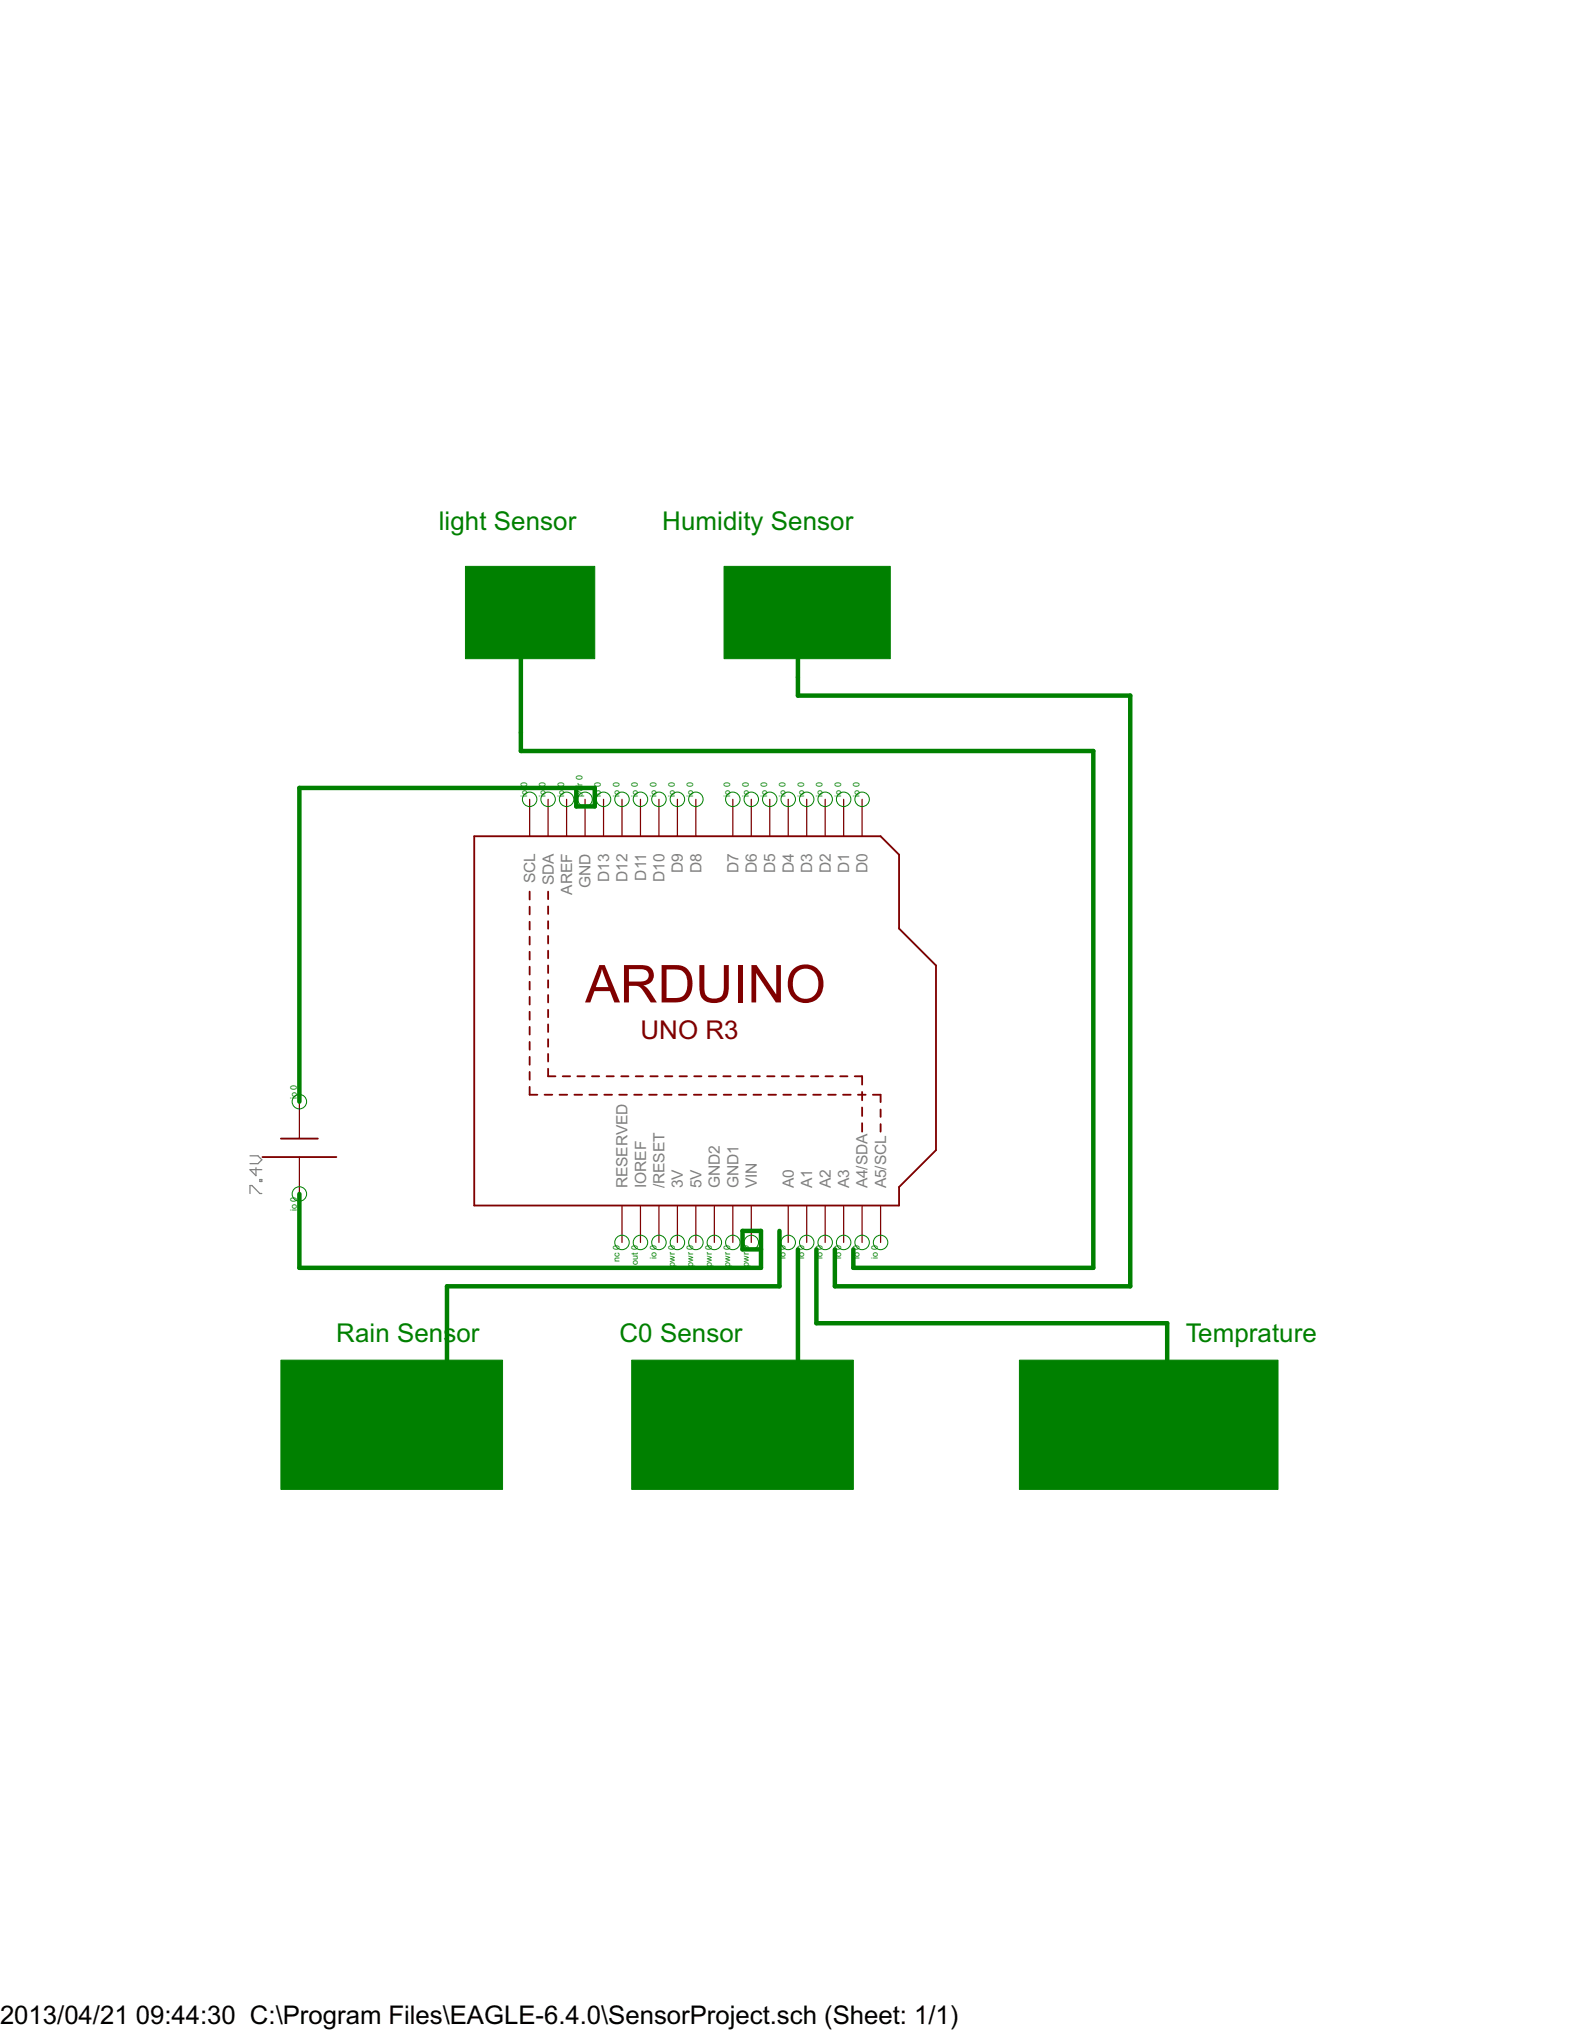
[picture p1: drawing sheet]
<svg xmlns="http://www.w3.org/2000/svg" width="216mm" height="279mm" viewBox="0 0 216 279" stroke-linecap="round" stroke-linejoin="round" font-family="sans-serif">
<path d="M34.4 159h1.1l.5 .6-.5 .5h-1.1M34.4 164.2v-1.1h.2l1.1 1.1h.3M35.2 160.6v1.1l-.8-.8h1.6M35.7 162.3h.3v.2h-.3z" fill="none" stroke="#808080" stroke-width=".17"/>
<g fill="none" stroke="#800000" stroke-width=".25">
<path d="M65.2 115h55.9l2.5 2.6v10.1l5.1 5.1v25.4l-5.1 5.1v2.5h-58.4zM72.8 122.7v1M72.8 124.7v1.1M72.8 126.8v1.1M72.8 128.9v1M72.8 130.9v1.1M72.8 133v1.1M72.8 135.1v1M72.8 137.1v1.1M72.8 139.2v1.1M75.4 122.7v1M75.4 124.7v1"/>
<path d="M75.4 126.7v1.1M75.4 128.8v1M75.4 130.8v1M75.4 132.8v1.1M75.4 134.9v1M75.4 136.9v1M75.4 138.9v1M36.1 159.2h10.1M38.6 156.6h5.1M72.8 141.3v1M72.8 143.3v1.1M72.8 145.4v1.1"/>
<path d="M72.8 147.5v1M72.8 149.5v1.1h1.1M74.9 150.6h1M75.4 140.9v1.1M75.4 143v1M75.4 145v1M75.4 147v1.1h1M76.9 150.6h1.1M77.4 148.1h1M79 150.6h1.1M79.4 148.1h1M81 150.6h1.1"/>
<path d="M81.4 148.1h1M83.1 150.6h1.1M83.4 148.1h1M85.2 150.6h1M85.4 148.1h1M87.2 150.6h1.1M87.4 148.1h1M89.3 150.6h1M89.4 148.1h1M91.3 150.6h1.1M91.4 148.1h1.1M93.4 150.6h1"/>
<path d="M93.5 148.1h1M95.4 150.6h1.1M95.5 148.1h1M97.5 150.6h1M97.5 148.1h1M99.5 148.1h1M99.5 150.6h1.1M101.5 148.1h1M101.6 150.6h1M103.5 148.1h1M103.6 150.6h1.1M105.5 148.1h1"/>
<path d="M105.7 150.6h1M107.5 148.1h1M107.7 150.6h1.1M109.5 148.1h1M109.8 150.6h1M111.5 148.1h1M111.8 150.6h1.1M113.5 148.1h1M113.9 150.6h1M115.5 148.1h1M115.9 150.6h1.1M117.5 148.1h1.1v1.1"/>
<path d="M118 150.6h1M118.6 150.2v1.2M118.6 152.4v1.1M118.6 154.5v1.2M120 150.6h1.1v1M121.1 152.6v1M121.1 154.6v1.1"/>
</g>
<g fill="none" stroke="#800000" stroke-width=".17">
<path d="M72.8 110v5M75.4 110v5M77.9 110v5M80.5 110v5M83 110v5M85.5 110v5M88.1 110v5M90.6 110v5M93.2 110v5M95.7 110v5M100.8 110v5M103.3 110v5"/>
<path d="M105.9 110v5M108.4 110v5M110.9 110v5M113.5 110v5M116 110v5M118.6 110v5M41.2 151.6v5M41.2 159.2v5.1M85.5 165.8v5.1M88.1 165.8v5.1M90.6 165.8v5.1M93.2 165.8v5.1"/>
<path d="M95.7 165.8v5.1M98.2 165.8v5.1M100.8 165.8v5.1M103.3 165.8v5.1M108.4 165.8v5.1M110.9 165.8v5.1M113.5 165.8v5.1M116 165.8v5.1M118.6 165.8v5.1M121.1 165.8v5.1"/>
</g>
<g fill="none" stroke="#008000" stroke-width=".14">
<circle cx="72.8" cy="110" r=".99"/>
<circle cx="75.4" cy="110" r=".99"/>
<circle cx="77.9" cy="110" r=".99"/>
<circle cx="80.5" cy="110" r=".99"/>
<circle cx="83" cy="110" r=".99"/>
<circle cx="85.5" cy="110" r=".99"/>
<circle cx="88.1" cy="110" r=".99"/>
<circle cx="90.6" cy="110" r=".99"/>
<circle cx="93.2" cy="110" r=".99"/>
<circle cx="95.7" cy="110" r=".99"/>
<circle cx="100.8" cy="110" r=".99"/>
<circle cx="103.3" cy="110" r=".99"/>
<circle cx="105.9" cy="110" r=".99"/>
<circle cx="108.4" cy="110" r=".99"/>
<circle cx="110.9" cy="110" r=".99"/>
<circle cx="113.5" cy="110" r=".99"/>
<circle cx="116" cy="110" r=".99"/>
<circle cx="118.6" cy="110" r=".99"/>
<circle cx="41.2" cy="151.6" r=".99"/>
<circle cx="41.2" cy="164.3" r=".99"/>
<circle cx="85.5" cy="170.9" r=".99"/>
<circle cx="88.1" cy="170.9" r=".99"/>
<circle cx="90.6" cy="170.9" r=".99"/>
<circle cx="93.2" cy="170.9" r=".99"/>
<circle cx="95.7" cy="170.9" r=".99"/>
<circle cx="98.2" cy="170.9" r=".99"/>
<circle cx="100.8" cy="170.9" r=".99"/>
<circle cx="103.3" cy="170.9" r=".99"/>
<circle cx="108.4" cy="170.9" r=".99"/>
<circle cx="110.9" cy="170.9" r=".99"/>
<circle cx="113.5" cy="170.9" r=".99"/>
<circle cx="116" cy="170.9" r=".99"/>
<circle cx="118.6" cy="170.9" r=".99"/>
<circle cx="121.1" cy="170.9" r=".99"/>
</g>
<g fill="#008000" stroke="#008000" stroke-width=".14">
<path d="M64 77.9h17.8v12.7h-17.8z"/>
<path d="M99.6 77.9h22.8v12.7h-22.8z"/>
<path d="M38.6 187.1h30.5v17.8h-30.5z"/>
<path d="M86.9 187.1h30.4v17.8h-30.4z"/>
<path d="M140.2 187.1h35.5v17.8h-35.5z"/>
</g>
<path d="M71.6 85.5v17.8h78.7v71.1h-33v-2.5M109.7 88.1v7.6h45.7v81.3h-40.6v-5.1M79.2 108.4v2.5h2.6v-2.5h-40.6v43.2M41.2 164.3v10.1h63.4v-5.1h-2.5v2.6h2.5M107.2 169.3v7.7h-45.7v10.1M109.7 171.9v15.2M112.3 171.9v10.1h48.2v5.1" fill="none" stroke="#008000" stroke-width=".61"/>
<text font-size="8" fill="#800000" x="80.5" y="137.9">ARDUINO</text>
<g font-size="4" fill="#008000">
<text x="60.3" y="72.8">light Sensor</text>
<text x="91.1" y="72.8">Humidity Sensor</text>
<text x="46.2" y="184.6">Rain Sensor</text>
<text x="85.2" y="184.6">C0 Sensor</text>
<text x="163.1" y="184.6">Temprature</text>
</g>
<text font-size="4" fill="#800000" x="88.1" y="143">UNO R3</text>
<g font-size="4">
<text x="0" y="278.4">2013/04/21</text>
<text x="18.7" y="278.4">09:44:30 C:\Program Files\EAGLE-6.4.0\SensorProject.sch (Sheet: 1/1)</text>
</g>
<g font-size="2.4" fill="#808080">
<text x="73.6" y="121.5" transform="rotate(-90 73.6 121.5)">SCL</text>
<text x="76.1" y="121.8" transform="rotate(-90 76.1 121.8)">SDA</text>
<text x="78.7" y="123.1" transform="rotate(-90 78.7 123.1)">AREF</text>
<text x="81.2" y="122.1" transform="rotate(-90 81.2 122.1)">GND</text>
<text x="83.8" y="121.3" transform="rotate(-90 83.8 121.3)">D13</text>
<text x="86.3" y="121.3" transform="rotate(-90 86.3 121.3)">D12</text>
<text x="88.8" y="121.1" transform="rotate(-90 88.8 121.1)">D11</text>
<text x="91.4" y="121.3" transform="rotate(-90 91.4 121.3)">D10</text>
<text x="93.9" y="120.1" transform="rotate(-90 93.9 120.1)">D9</text>
<text x="96.5" y="120.1" transform="rotate(-90 96.5 120.1)">D8</text>
<text x="101.5" y="120.1" transform="rotate(-90 101.5 120.1)">D7</text>
<text x="104.1" y="120.1" transform="rotate(-90 104.1 120.1)">D6</text>
<text x="106.6" y="120.1" transform="rotate(-90 106.6 120.1)">D5</text>
<text x="109.2" y="120.1" transform="rotate(-90 109.2 120.1)">D4</text>
<text x="111.7" y="120.1" transform="rotate(-90 111.7 120.1)">D3</text>
<text x="114.2" y="120.1" transform="rotate(-90 114.2 120.1)">D2</text>
<text x="116.8" y="120.1" transform="rotate(-90 116.8 120.1)">D1</text>
<text x="119.3" y="120.1" transform="rotate(-90 119.3 120.1)">D0</text>
<text x="86.3" y="163.5" transform="rotate(-90 86.3 163.5)">RESERVED</text>
<text x="88.8" y="163.5" transform="rotate(-90 88.8 163.5)">IOREF</text>
<text x="91.4" y="163.5" transform="rotate(-90 91.4 163.5)">/RESET</text>
<text x="93.9" y="163.5" transform="rotate(-90 93.9 163.5)">3V</text>
<text x="96.5" y="163.5" transform="rotate(-90 96.5 163.5)">5V</text>
<text x="99" y="163.5" transform="rotate(-90 99 163.5)">GND2</text>
<text x="101.5" y="163.5" transform="rotate(-90 101.5 163.5)">GND1</text>
<text x="104.1" y="163.5" transform="rotate(-90 104.1 163.5)">VIN</text>
<text x="109.2" y="163.5" transform="rotate(-90 109.2 163.5)">A0</text>
<text x="111.7" y="163.5" transform="rotate(-90 111.7 163.5)">A1</text>
<text x="114.2" y="163.5" transform="rotate(-90 114.2 163.5)">A2</text>
<text x="116.8" y="163.5" transform="rotate(-90 116.8 163.5)">A3</text>
<text x="119.3" y="163.5" transform="rotate(-90 119.3 163.5)">A4/SDA</text>
<text x="121.9" y="163.5" transform="rotate(-90 121.9 163.5)">A5/SCL</text>
</g>
<g font-size="1.4" fill="#008000">
<text x="72.5" y="109.6" transform="rotate(-90 72.5 109.6)">io</text>
<text x="72.5" y="108.3" transform="rotate(-90 72.5 108.3)">0</text>
<text x="75" y="109.6" transform="rotate(-90 75 109.6)">io</text>
<text x="75" y="108.3" transform="rotate(-90 75 108.3)">0</text>
<text x="77.6" y="109.6" transform="rotate(-90 77.6 109.6)">io</text>
<text x="77.6" y="108.3" transform="rotate(-90 77.6 108.3)">0</text>
<text x="80.1" y="109.6" transform="rotate(-90 80.1 109.6)">pw</text>
<text x="80.1" y="108.1" transform="rotate(-90 80.1 108.1)">r 0</text>
<text x="82.6" y="109.6" transform="rotate(-90 82.6 109.6)">io 0</text>
<text x="85.2" y="109.6" transform="rotate(-90 85.2 109.6)">io 0</text>
<text x="87.7" y="109.6" transform="rotate(-90 87.7 109.6)">io 0</text>
<text x="90.3" y="109.6" transform="rotate(-90 90.3 109.6)">io 0</text>
<text x="92.8" y="109.6" transform="rotate(-90 92.8 109.6)">io 0</text>
<text x="95.3" y="109.6" transform="rotate(-90 95.3 109.6)">io 0</text>
<text x="100.4" y="109.6" transform="rotate(-90 100.4 109.6)">io 0</text>
<text x="103" y="109.6" transform="rotate(-90 103 109.6)">io 0</text>
<text x="105.5" y="109.6" transform="rotate(-90 105.5 109.6)">io 0</text>
<text x="108" y="109.6" transform="rotate(-90 108 109.6)">io 0</text>
<text x="110.6" y="109.6" transform="rotate(-90 110.6 109.6)">io 0</text>
<text x="113.1" y="109.6" transform="rotate(-90 113.1 109.6)">io 0</text>
<text x="115.7" y="109.6" transform="rotate(-90 115.7 109.6)">io 0</text>
<text x="118.2" y="109.6" transform="rotate(-90 118.2 109.6)">io 0</text>
<text x="40.8" y="151.2" transform="rotate(-90 40.8 151.2)">io 0</text>
<text x="40.8" y="166.6" transform="rotate(-90 40.8 166.6)">io 0</text>
<text x="85.2" y="173.6" transform="rotate(-90 85.2 173.6)">nc 0</text>
<text x="87.7" y="174" transform="rotate(-90 87.7 174)">out 0</text>
<text x="90.3" y="173.2" transform="rotate(-90 90.3 173.2)">io 0</text>
<text x="108" y="173.2" transform="rotate(-90 108 173.2)">io 0</text>
<text x="110.6" y="173.2" transform="rotate(-90 110.6 173.2)">io 0</text>
<text x="113.1" y="173.2" transform="rotate(-90 113.1 173.2)">io 0</text>
<text x="115.7" y="173.2" transform="rotate(-90 115.7 173.2)">io 0</text>
<text x="118.2" y="173.2" transform="rotate(-90 118.2 173.2)">io 0</text>
<text x="120.7" y="173.2" transform="rotate(-90 120.7 173.2)">io 0</text>
<text x="92.8" y="174.2" transform="rotate(-90 92.8 174.2)">pwr 0</text>
<text x="95.3" y="174.2" transform="rotate(-90 95.3 174.2)">pwr 0</text>
<text x="97.9" y="174.2" transform="rotate(-90 97.9 174.2)">pwr 0</text>
<text x="100.4" y="174.2" transform="rotate(-90 100.4 174.2)">pwr 0</text>
<text x="103" y="174.2" transform="rotate(-90 103 174.2)">pwr 0</text>
</g>
</svg>
